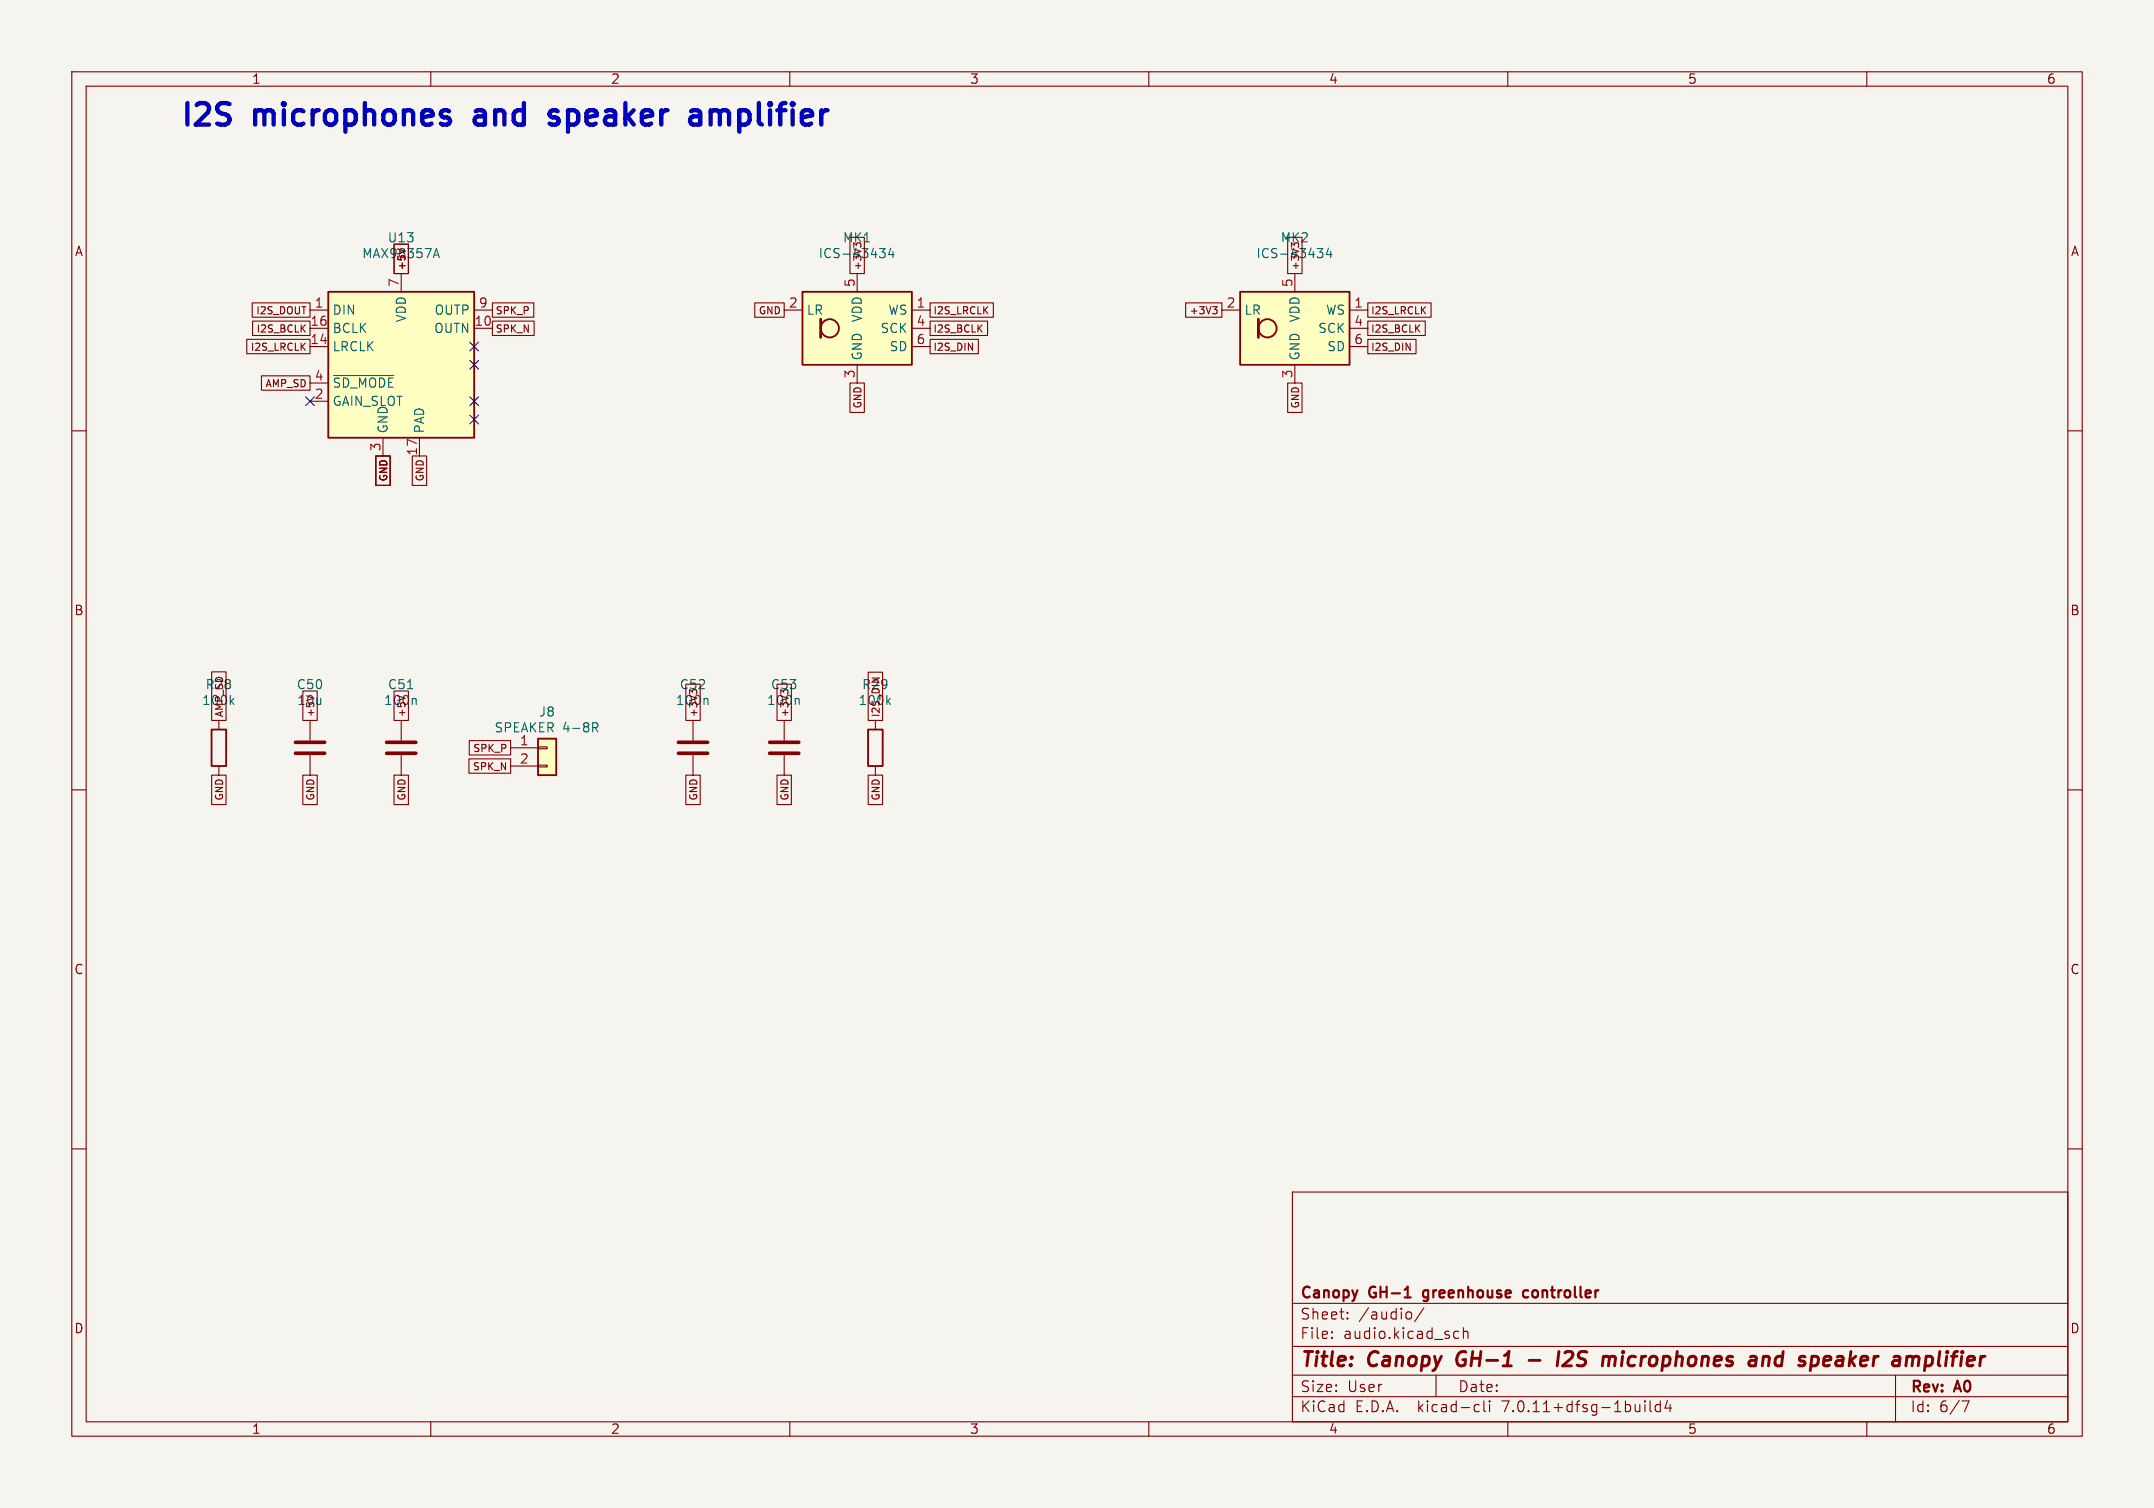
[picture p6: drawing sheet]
<svg xmlns="http://www.w3.org/2000/svg" width="300mm" height="210mm" viewBox="0 0 300 210" stroke-linecap="round" stroke-linejoin="round" font-family="sans-serif">
<path d="M0 0h300v210h-300z" fill="#f5f4ef" stroke="#f5f4ef" stroke-width=".14"/>
<g fill="none" stroke="#840000" stroke-width=".15">
<path d="M10 10h280v190h-280zM12 12h276v186h-276zM60 10v2M110 10v2M160 10v2M210 10v2M260 10v2M54.9 34h2v4.1h-2zM55.9 38.1v2.5M118.4 33h2v5.1h-2zM119.4 38.1v2.5M179.3 33h2v5.1h-2z"/>
<path d="M180.3 38.1v2.5M10 60h2M34.4 47.3h8.8v2h-8.8zM35.1 42.2h8.1v2h-8.1zM35.2 44.7h8v2h-8zM36.4 52.3h6.8v2h-6.8zM43.2 43.2h2.5M43.2 45.7h2.5M43.2 48.3h2.5M43.2 55.9h2.5M43.2 53.3h2.5M66 43.2h2.6"/>
<path d="M66 45.7h2.6M68.6 42.2h5.7v2h-5.7zM68.6 44.7h5.8v2h-5.8zM105.1 42.2h4.1v2h-4.1zM109.2 43.2h2.6M118.4 53.3h2v4.1h-2zM119.4 50.8v2.5M127 43.2h2.5M127 45.7h2.5M127 48.3h2.5M129.5 42.2h8.9v2h-8.9zM129.5 44.7h8v2h-8z"/>
<path d="M129.5 47.3h6.8v2h-6.8zM165.1 42.2h5.1v2h-5.1zM168.9 42.7h.6l-.3 .4 .3 .1v.3l-.2 .2h-.3M170.2 43.2h2.5M179.3 53.3h2v4.1h-2zM180.3 50.8v2.5M188 43.2h2.5M188 45.7h2.5M188 48.3h2.5M190.5 47.3h6.7v2h-6.7zM190.5 42.2h8.8v2h-8.8zM190.5 44.7h8v2h-8z"/>
<path d="M288 60h2M52.3 63.5h2v4.1h-2zM53.3 61v2.5M57.4 63.5h2v4.1h-2zM58.4 61v2.5M29.5 93.6h2v6.7h-2zM42.2 96.2h2v4.1h-2zM54.9 96.2h2v4.1h-2zM95.5 95.3h2v5h-2zM108.2 95.3h2v5h-2zM120.9 93.6h2v6.7h-2zM10 110h2"/>
<path d="M29.5 108h2v4h-2zM30.5 100.3v1.3M30.5 106.7v1.3M42.2 108h2v4h-2zM43.2 100.3v2.8M43.2 105.2v2.8M54.9 108h2v4h-2zM55.9 100.3v2.8M55.9 105.2v2.8M65.3 105.7h5.8v2h-5.8zM65.4 103.1h5.7v2h-5.7zM71.1 104.1h3.8"/>
<path d="M71.1 106.7h3.8M74.9 106.6h1.3v.2h-1.3zM74.9 104h1.3v.3h-1.3zM95.5 108h2v4h-2zM96.5 100.3v2.8M96.5 105.2v2.8M108.2 108h2v4h-2zM109.2 100.3v2.8M109.2 105.2v2.8M120.9 108h2v4h-2zM121.9 100.3v1.3M121.9 106.7v1.3"/>
<path d="M288 110h2M10 160h2M288 160h2M180 166h108v32h-108zM60 198v2M110 198v2M160 198v2M180 194.5h108M180 191.5h108M180 187.5h108M180 181.5h108M185.5 186.3h.1l-.1 .1"/>
<path d="M185.5 186.3v.1M185.5 185.5v.1M185.5 185.5h.1l-.1 .1M187.7 183.6v.1M187.7 183.6h-.1l.1 .1M187.7 182.8v.1M187.7 182.8h-.1l.1 .1M196.1 182.7a.41 .41 0 0 1 .5 .3v.4a.41 .41 0 0 1-.5 .3M198.3 182.1l-1.3 2M200 191.5v3M202.6 186.3l.1 .1 .5-.1M202.6 185.5l.1-.1 .5 .1"/>
<path d="M203.8 185.5a.37 .37 0 0 1 .7 .1v.8M203.8 184.9v1.5M205.6 195.6l.4 .1M206 196.5l-.4 .1M206.7 195.1v1.3l.2 .2M207.5 195.1v.1M207.5 195.6v1M207.5 195.1l-.1 .1h.1M210 198v2M229.1 195.1v.1M229.1 195.6v1M229.1 195.1l-.1 .1h.1"/>
<path d="M229.1 195.1l.1 .1h-.1M229.8 195.1v1.3l.2 .2M231.2 195.7l-.4-.1-.3 .3v.4l.2 .2 .1 .1 .4-.1M231.2 195.1v1.5M232.2 195l-.3 1.1h.9M232.6 195.6v1M260 198v2M264 191.5v6.5M273.2 195.1h1l-.6 1.5"/>
</g>
<g fill="none" stroke="#840000" stroke-width=".4">
<path d="M203.2 188.5a1.27 1.27 0 0 0 0 1.6M213 189.4h1.5M217.1 188.2l-.2 2M218.7 188.2h-.4l-.3 .2M218.9 189.1l-1.3 1.1h1.3M224.5 188.9l.4 .1 .1 .2-.1 1M245.6 189.1a.49 .49 0 0 1 .8 .1l-.1 1M245.6 188.9l-.2 1.3M254.7 188.9l-.5 .1-.2 .2v.7v.2l.2 .1 .6-.1M255 189.4l-1 .1M267.2 189l.1 .2-.1 1M268.1 190.1l.6 .1"/>
<path d="M268.3 188.9l-.3 2M268.8 188.9l-.5 .1"/>
</g>
<path d="M198.3 179.8l-.1 .2 .1 .5M212.8 179.8l-.4-.1-.3 .3v.4l.2 .2 .1 .1 .4-.1M195.6 180.7h.9" fill="none" stroke="#840000" stroke-width=".3"/>
<g fill="none" stroke="#840000" stroke-width=".25">
<path d="M45.7 40.6h20.3v20.4h-20.3zM111.8 40.6h15.2v10.2h-15.2zM172.7 40.6h15.3v10.2h-15.3zM29.5 101.6h2v5.1h-2zM74.9 102.9h2.6v5.1h-2.6zM120.9 101.6h2v5.1h-2z"/>
<circle cx="115.6" cy="45.7" r="1.27"/>
<circle cx="176.5" cy="45.7" r="1.27"/>
</g>
<g fill="none" stroke="#006464" stroke-width=".15">
<path d="M60.5 35.5h.6M60.8 34.6l.4 1.3M122.5 34.6h.8l-.4 .5 .3 .1 .1 .4-.3 .3h-.3M124.1 34.5l-.3 1h.8M124.4 35v.9M183.5 34.6h.7l-.4 .5 .4 .1v.4l-.2 .3h-.4M185 34.5l-.3 1h.8M185.3 35v.9M46.5 52.3h8.3M32.2 97.6l.4 .5M32.6 97.3l-.5 .4M56.8 95.9h.7"/>
<path d="M57.8 97.3l.2 .1v.7M98.4 97.3l.2 .1v.7M111.1 97.3l.2 .1v.7M123.6 97.6l.4 .5M124 97.3l-.5 .4M82.5 100.6h.5l.3 .3-.1 .4h-.7M82.9 101.3l.4 .6"/>
</g>
<g fill="#ffffc2" stroke="#ffffc2" stroke-width=".14">
<path d="M45.7 40.6h20.3v20.4h-20.3z"/>
<path d="M172.7 40.6h15.3v10.2h-15.3z"/>
<path d="M74.9 102.9h2.6v5.1h-2.6z"/>
<path d="M111.8 40.6h15.2v10.2h-15.2z"/>
</g>
<path d="M41.1 104.9h4.1M41.1 103.4h4.1M53.8 104.9h4.1M53.8 103.4h4.1M94.5 104.9h4.1M94.5 103.4h4.1M107.2 104.9h4.1M107.2 103.4h4.1" fill="none" stroke="#840000" stroke-width=".51"/>
<path d="M114.3 44.5v2.5M175.3 44.5v2.5" fill="none" stroke="#840000" stroke-width=".38"/>
<path d="M66.3 16.4l-.2 .2 .2 .6M77.7 15.5l-.3-.1h-.4l-.3 .1-.2 .3 .2 .4 1 .3 .1 .3-.1 .4-.3 .2h-.6l-.3-.2M96.3 17.2l.2 .2h.8l.2-.2M96.3 15.5l.2-.1h.6l.3 .1 .1 .3v1.6M97.5 16.1l-.2 .1h-.8l-.2 .2" fill="none" stroke="#0000c2" stroke-width=".6"/>
<path d="M42.6 55.3l1.2 1.2M43.8 55.3l-1.2 1.2M65.4 50.2l1.2 1.2M65.4 47.7l1.2 1.2M65.4 57.8l1.2 1.2M65.4 55.3l1.2 1.2M66.6 50.2l-1.2 1.2M66.6 47.7l-1.2 1.2M66.6 57.8l-1.2 1.2M66.6 55.3l-1.2 1.2" fill="none" stroke="#000084" stroke-width=".15"/>
<g font-size="4.2" fill="#0000c2">
<text x="25" y="17.8">I2S</text>
<text x="35.6" y="17.8">microphones</text>
<text x="67.5" y="17.8">and</text>
<text x="79.2" y="17.8">speaker</text>
<text x="99.9" y="17.8">amplifier</text>
</g>
<g font-size="2.8" fill="#840000">
<text x="181" y="190.9">Title:</text>
<text x="190.7" y="190.9">Canopy</text>
<text x="203.7" y="190.9">GH-1</text>
<text x="219.3" y="190.9">I2S</text>
<text x="226.4" y="190.9">microphones</text>
<text x="247.7" y="190.9">and</text>
<text x="255.5" y="190.9">speaker</text>
<text x="269.3" y="190.9">amplifier</text>
</g>
<g font-size="2.1" fill="#840000">
<text x="181" y="184">Sheet:</text>
<text x="181" y="181.2">Canopy</text>
<text x="189.2" y="184">/audio/</text>
<text x="190.8" y="181.2">GH-1</text>
<text x="198.9" y="181.2">greenhouse</text>
<text x="213.4" y="181.2">controller</text>
<text x="181" y="186.7">File:</text>
<text x="187.1" y="186.7">audio.kicad_sch</text>
<text x="181" y="196.9">KiCad</text>
<text x="181" y="194.1">Size:</text>
<text x="187.7" y="194.1">User</text>
<text x="188.7" y="196.9">E.D.A.</text>
<text x="197.6" y="196.9">kicad-cli</text>
<text x="203" y="194.1">Date:</text>
<text x="209.5" y="196.9">7.0.11+dfsg-1build4</text>
<text x="266" y="194.3">Rev:</text>
<text x="266" y="196.9">Id:</text>
<text x="270.1" y="196.9">6/7</text>
<text x="272.4" y="194.3">A0</text>
</g>
<g font-size="1.8" fill="#840000">
<text x="35" y="11.9">1</text>
<text x="85" y="11.9">2</text>
<text x="135" y="11.9">3</text>
<text x="185" y="11.9">4</text>
<text x="235" y="11.9">5</text>
<text x="285" y="11.9">6</text>
<text x="10.3" y="35.9">A</text>
<text x="117.3" y="34">MK1</text>
<text x="178.3" y="34">MK2</text>
<text x="288.3" y="35.9">A</text>
<text x="50.3" y="36.2">MAX98357A</text>
<text x="10.3" y="85.9">B</text>
<text x="288.3" y="85.9">B</text>
<text x="28" y="98.4">100k</text>
<text x="28.5" y="96.2">R28</text>
<text x="41.3" y="98.4">10u</text>
<text x="53.4" y="98.4">100n</text>
<text x="94.6" y="96.2">C52</text>
<text x="107.3" y="96.2">C53</text>
<text x="119.5" y="98.4">100k</text>
<text x="120" y="96.2">R29</text>
<text x="10.3" y="135.9">C</text>
<text x="288.3" y="135.9">C</text>
<text x="10.3" y="185.9">D</text>
<text x="288.3" y="185.9">D</text>
<text x="35" y="199.9">1</text>
<text x="85" y="199.9">2</text>
<text x="135" y="199.9">3</text>
<text x="185" y="199.9">4</text>
<text x="235" y="199.9">5</text>
<text x="285" y="199.9">6</text>
</g>
<g font-size="1.8" fill="#006464">
<text x="53.9" y="34">U13</text>
<text x="113.9" y="36.2">ICS-43434</text>
<text x="174.9" y="36.2">ICS-43434</text>
<text x="46.2" y="44">DIN</text>
<text x="46.2" y="46.6">BCLK</text>
<text x="56.7" y="45" transform="rotate(-90 56.7 45)">VDD</text>
<text x="60.4" y="46.6">OUTN</text>
<text x="60.4" y="44">OUTP</text>
<text x="112.3" y="44">LR</text>
<text x="120.2" y="45" transform="rotate(-90 120.2 45)">VDD</text>
<text x="122.5" y="46.6">SCK</text>
<text x="123.6" y="44">WS</text>
<text x="173.2" y="44">LR</text>
<text x="181.2" y="45" transform="rotate(-90 181.2 45)">VDD</text>
<text x="183.5" y="46.6">SCK</text>
<text x="184.6" y="44">WS</text>
<text x="46.2" y="49.1">LRCLK</text>
<text x="120.2" y="50.3" transform="rotate(-90 120.2 50.3)">GND</text>
<text x="123.8" y="49.1">SD</text>
<text x="181.2" y="50.3" transform="rotate(-90 181.2 50.3)">GND</text>
<text x="184.8" y="49.1">SD</text>
<text x="46.2" y="56.7">GAIN_SLOT</text>
<text x="46.2" y="54.2">~{SD_MODE}</text>
<text x="54.2" y="60.5" transform="rotate(-90 54.2 60.5)">GND</text>
<text x="59.3" y="60.5" transform="rotate(-90 59.3 60.5)">PAD</text>
<text x="41.2" y="96.2">C50</text>
<text x="53.9" y="96.2">C51</text>
<text x="75" y="100">J8</text>
<text x="94" y="98.4">100n</text>
<text x="106.7" y="98.4">100n</text>
<text x="68.8" y="102.2">SPEAKER 4-8R</text>
</g>
<g font-size="1.8" fill="#a90000">
<text x="55.6" y="40.1" transform="rotate(-90 55.6 40.1)">7</text>
<text x="119.1" y="40.1" transform="rotate(-90 119.1 40.1)">5</text>
<text x="180.1" y="40.1" transform="rotate(-90 180.1 40.1)">5</text>
<text x="43.1" y="45.5">16</text>
<text x="43.7" y="42.9">1</text>
<text x="66" y="45.5">10</text>
<text x="66.6" y="42.9">9</text>
<text x="109.8" y="42.9">2</text>
<text x="127.6" y="42.9">1</text>
<text x="127.6" y="45.5">4</text>
<text x="170.7" y="42.9">2</text>
<text x="188.5" y="42.9">1</text>
<text x="188.5" y="45.5">4</text>
<text x="43.1" y="48">14</text>
<text x="43.7" y="53.1">4</text>
<text x="119.1" y="52.8" transform="rotate(-90 119.1 52.8)">3</text>
<text x="127.6" y="48">6</text>
<text x="180.1" y="52.8" transform="rotate(-90 180.1 52.8)">3</text>
<text x="188.5" y="48">6</text>
<text x="43.7" y="55.6">2</text>
<text x="53.1" y="62.9" transform="rotate(-90 53.1 62.9)">3</text>
<text x="58.2" y="63.5" transform="rotate(-90 58.2 63.5)">17</text>
<text x="72.3" y="103.9">1</text>
<text x="72.3" y="106.4">2</text>
</g>
<g font-size="1.4" fill="#840000">
<text x="56.7" y="37.7" transform="rotate(-90 56.7 37.7)">+5V</text>
<text x="120.2" y="37.7" transform="rotate(-90 120.2 37.7)">+3V3</text>
<text x="181.1" y="37.7" transform="rotate(-90 181.1 37.7)">+3V3</text>
<text x="35.5" y="44">I2S_DOUT</text>
<text x="35.6" y="46.5">I2S_BCLK</text>
<text x="69" y="44">SPK_P</text>
<text x="69" y="46.5">SPK_N</text>
<text x="105.5" y="44">GND</text>
<text x="129.9" y="44">I2S_LRCLK</text>
<text x="129.9" y="46.5">I2S_BCLK</text>
<text x="165.5" y="44">+3V3</text>
<text x="190.9" y="44">I2S_LRCLK</text>
<text x="190.9" y="46.5">I2S_BCLK</text>
<text x="34.8" y="49.1">I2S_LRCLK</text>
<text x="129.9" y="49.1">I2S_DIN</text>
<text x="190.9" y="49.1">I2S_DIN</text>
<text x="36.8" y="54.1">AMP_SD</text>
<text x="120.2" y="57" transform="rotate(-90 120.2 57)">GND</text>
<text x="181.1" y="57" transform="rotate(-90 181.1 57)">GND</text>
<text x="54.1" y="67.2" transform="rotate(-90 54.1 67.2)">GND</text>
<text x="59.2" y="67.2" transform="rotate(-90 59.2 67.2)">GND</text>
<text x="31.3" y="100" transform="rotate(-90 31.3 100)">AMP_SD</text>
<text x="44" y="100" transform="rotate(-90 44 100)">+5V</text>
<text x="56.7" y="100" transform="rotate(-90 56.7 100)">+5V</text>
<text x="97.3" y="100" transform="rotate(-90 97.3 100)">+3V3</text>
<text x="110" y="100" transform="rotate(-90 110 100)">+3V3</text>
<text x="122.7" y="100" transform="rotate(-90 122.7 100)">I2S_DIN</text>
<text x="65.7" y="107.5">SPK_N</text>
<text x="65.8" y="104.9">SPK_P</text>
<text x="31.3" y="111.6" transform="rotate(-90 31.3 111.6)">GND</text>
<text x="44" y="111.6" transform="rotate(-90 44 111.6)">GND</text>
<text x="56.7" y="111.6" transform="rotate(-90 56.7 111.6)">GND</text>
<text x="97.3" y="111.6" transform="rotate(-90 97.3 111.6)">GND</text>
<text x="110" y="111.6" transform="rotate(-90 110 111.6)">GND</text>
<text x="122.7" y="111.6" transform="rotate(-90 122.7 111.6)">GND</text>
</g>
</svg>
